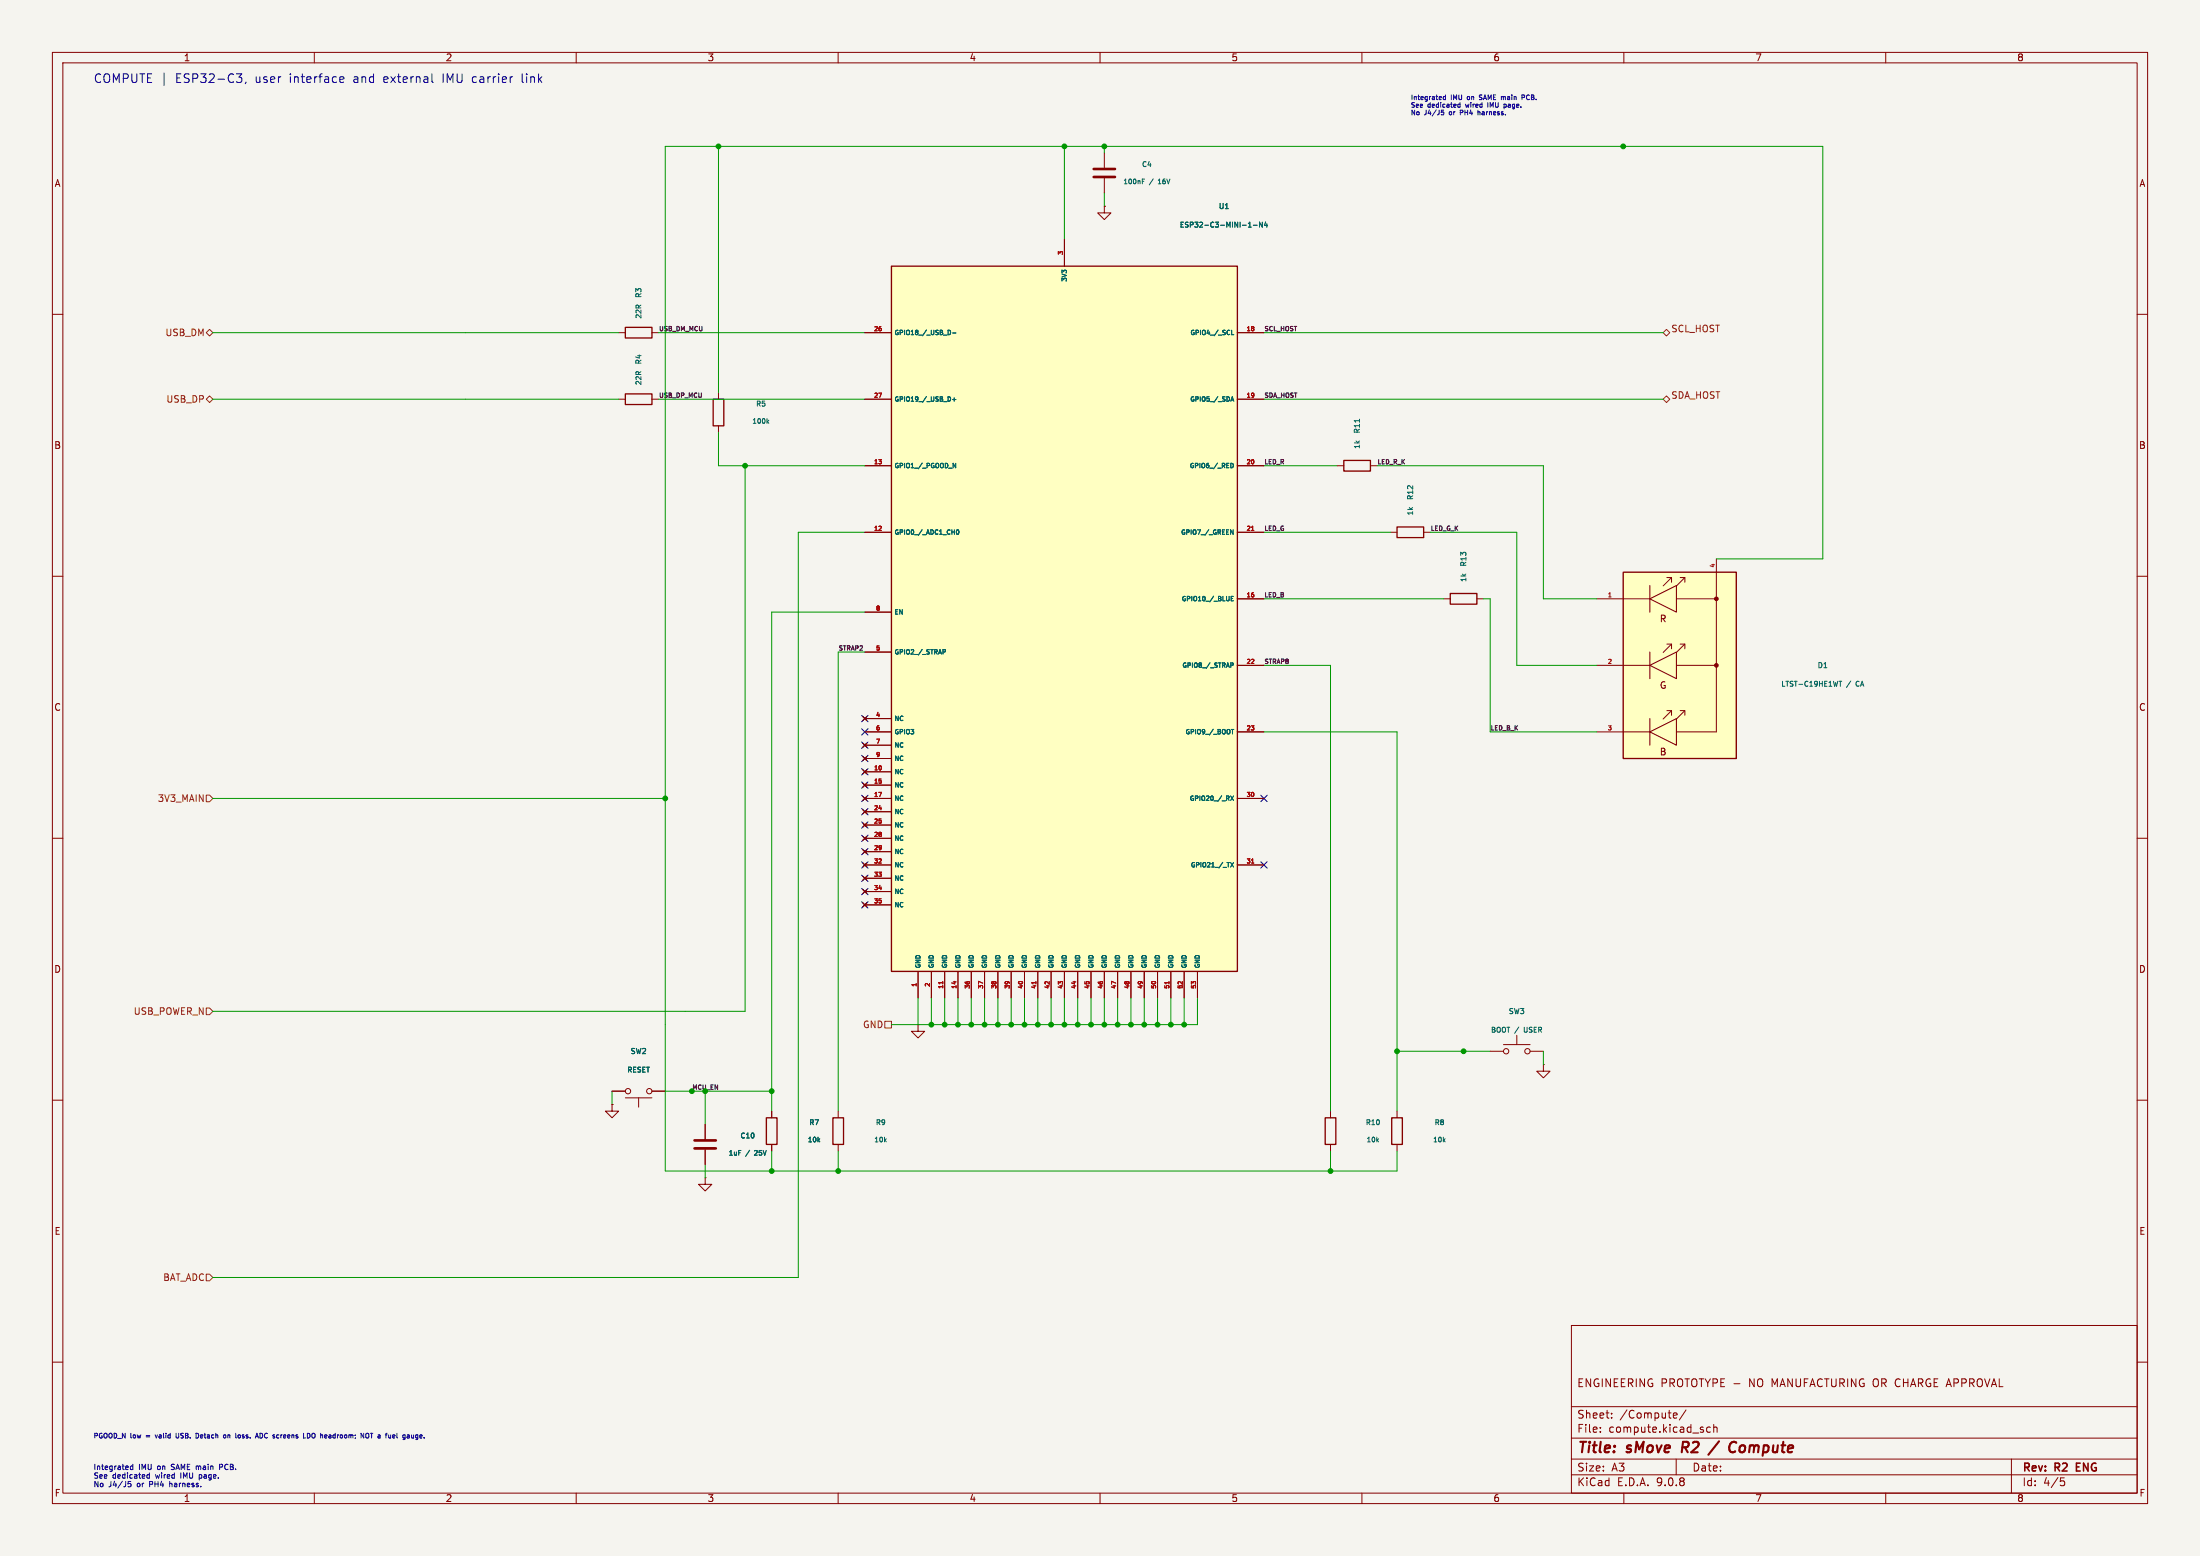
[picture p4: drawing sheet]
(kicad_sch
 (version 20250114)
 (generator "eeschema")
 (paper "A3")
 (title_block
  (title "sMove R2 / Compute")
  (rev "R2 ENG")
  (comment 1 "ENGINEERING PROTOTYPE - NO MANUFACTURING OR CHARGE APPROVAL"))
 (lib_symbols
  (symbol "smove-r2-main:U1"
   (pin_names
    (offset .508)) (in_bom yes) (on_board yes)
   (property "Reference" "U1" (at 0.0 0.0 0) (effects (font (size 1 1))))
   (property "Value" "U1" (at 0.0 0.0 0) (effects (font (size 1 1))))
   (symbol "U1_0_1"
    (rectangle (start -33.02 67.31) (end 33.02 -67.31) (stroke (width .254) (type default)) (fill (type background))))
   (symbol "U1_1_1"
    (pin power_in line (at 0.0 72.39 270) (length 5.08) (name "3V3" (effects (font (size 0.85 0.85)))) (number "3" (effects (font (size 0.8 0.8)))))
    (pin bidirectional line (at -38.1 54.61 0) (length 5.08) (name "GPIO18 / USB D-" (effects (font (size 0.85 0.85)))) (number "26" (effects (font (size 0.8 0.8)))))
    (pin bidirectional line (at -38.1 41.91 0) (length 5.08) (name "GPIO19 / USB D+" (effects (font (size 0.85 0.85)))) (number "27" (effects (font (size 0.8 0.8)))))
    (pin input line (at -38.1 29.21 0) (length 5.08) (name "GPIO1 / PGOOD_N" (effects (font (size 0.85 0.85)))) (number "13" (effects (font (size 0.8 0.8)))))
    (pin input line (at -38.1 16.51 0) (length 5.08) (name "GPIO0 / ADC1_CH0" (effects (font (size 0.85 0.85)))) (number "12" (effects (font (size 0.8 0.8)))))
    (pin input line (at -38.1 1.27 0) (length 5.08) (name "EN" (effects (font (size 0.85 0.85)))) (number "8" (effects (font (size 0.8 0.8)))))
    (pin bidirectional line (at -38.1 -6.35 0) (length 5.08) (name "GPIO2 / STRAP" (effects (font (size 0.85 0.85)))) (number "5" (effects (font (size 0.8 0.8)))))
    (pin bidirectional line (at 38.1 54.61 180) (length 5.08) (name "GPIO4 / SCL" (effects (font (size 0.85 0.85)))) (number "18" (effects (font (size 0.8 0.8)))))
    (pin bidirectional line (at 38.1 41.91 180) (length 5.08) (name "GPIO5 / SDA" (effects (font (size 0.85 0.85)))) (number "19" (effects (font (size 0.8 0.8)))))
    (pin output line (at 38.1 29.21 180) (length 5.08) (name "GPIO6 / RED" (effects (font (size 0.85 0.85)))) (number "20" (effects (font (size 0.8 0.8)))))
    (pin output line (at 38.1 16.51 180) (length 5.08) (name "GPIO7 / GREEN" (effects (font (size 0.85 0.85)))) (number "21" (effects (font (size 0.8 0.8)))))
    (pin output line (at 38.1 3.81 180) (length 5.08) (name "GPIO10 / BLUE" (effects (font (size 0.85 0.85)))) (number "16" (effects (font (size 0.8 0.8)))))
    (pin bidirectional line (at 38.1 -8.89 180) (length 5.08) (name "GPIO8 / STRAP" (effects (font (size 0.85 0.85)))) (number "22" (effects (font (size 0.8 0.8)))))
    (pin bidirectional line (at 38.1 -21.59 180) (length 5.08) (name "GPIO9 / BOOT" (effects (font (size 0.85 0.85)))) (number "23" (effects (font (size 0.8 0.8)))))
    (pin input line (at 38.1 -34.29 180) (length 5.08) (name "GPIO20 / RX" (effects (font (size 0.85 0.85)))) (number "30" (effects (font (size 0.8 0.8)))))
    (pin output line (at 38.1 -46.99 180) (length 5.08) (name "GPIO21 / TX" (effects (font (size 0.85 0.85)))) (number "31" (effects (font (size 0.8 0.8)))))
    (pin no_connect line (at -38.1 -19.05 0) (length 5.08) (name "NC" (effects (font (size 0.85 0.85)))) (number "4" (effects (font (size 0.8 0.8)))))
    (pin bidirectional line (at -38.1 -21.59 0) (length 5.08) (name "GPIO3" (effects (font (size 0.85 0.85)))) (number "6" (effects (font (size 0.8 0.8)))))
    (pin no_connect line (at -38.1 -24.13 0) (length 5.08) (name "NC" (effects (font (size 0.85 0.85)))) (number "7" (effects (font (size 0.8 0.8)))))
    (pin no_connect line (at -38.1 -26.67 0) (length 5.08) (name "NC" (effects (font (size 0.85 0.85)))) (number "9" (effects (font (size 0.8 0.8)))))
    (pin no_connect line (at -38.1 -29.21 0) (length 5.08) (name "NC" (effects (font (size 0.85 0.85)))) (number "10" (effects (font (size 0.8 0.8)))))
    (pin no_connect line (at -38.1 -31.75 0) (length 5.08) (name "NC" (effects (font (size 0.85 0.85)))) (number "15" (effects (font (size 0.8 0.8)))))
    (pin no_connect line (at -38.1 -34.29 0) (length 5.08) (name "NC" (effects (font (size 0.85 0.85)))) (number "17" (effects (font (size 0.8 0.8)))))
    (pin no_connect line (at -38.1 -36.83 0) (length 5.08) (name "NC" (effects (font (size 0.85 0.85)))) (number "24" (effects (font (size 0.8 0.8)))))
    (pin no_connect line (at -38.1 -39.37 0) (length 5.08) (name "NC" (effects (font (size 0.85 0.85)))) (number "25" (effects (font (size 0.8 0.8)))))
    (pin no_connect line (at -38.1 -41.91 0) (length 5.08) (name "NC" (effects (font (size 0.85 0.85)))) (number "28" (effects (font (size 0.8 0.8)))))
    (pin no_connect line (at -38.1 -44.45 0) (length 5.08) (name "NC" (effects (font (size 0.85 0.85)))) (number "29" (effects (font (size 0.8 0.8)))))
    (pin no_connect line (at -38.1 -46.99 0) (length 5.08) (name "NC" (effects (font (size 0.85 0.85)))) (number "32" (effects (font (size 0.8 0.8)))))
    (pin no_connect line (at -38.1 -49.53 0) (length 5.08) (name "NC" (effects (font (size 0.85 0.85)))) (number "33" (effects (font (size 0.8 0.8)))))
    (pin no_connect line (at -38.1 -52.07 0) (length 5.08) (name "NC" (effects (font (size 0.85 0.85)))) (number "34" (effects (font (size 0.8 0.8)))))
    (pin no_connect line (at -38.1 -54.61 0) (length 5.08) (name "NC" (effects (font (size 0.85 0.85)))) (number "35" (effects (font (size 0.8 0.8)))))
    (pin power_in line (at -27.94 -72.39 90) (length 5.08) (name "GND" (effects (font (size 0.85 0.85)))) (number "1" (effects (font (size 0.8 0.8)))))
    (pin power_in line (at -25.4 -72.39 90) (length 5.08) (name "GND" (effects (font (size 0.85 0.85)))) (number "2" (effects (font (size 0.8 0.8)))))
    (pin power_in line (at -22.86 -72.39 90) (length 5.08) (name "GND" (effects (font (size 0.85 0.85)))) (number "11" (effects (font (size 0.8 0.8)))))
    (pin power_in line (at -20.32 -72.39 90) (length 5.08) (name "GND" (effects (font (size 0.85 0.85)))) (number "14" (effects (font (size 0.8 0.8)))))
    (pin power_in line (at -17.78 -72.39 90) (length 5.08) (name "GND" (effects (font (size 0.85 0.85)))) (number "36" (effects (font (size 0.8 0.8)))))
    (pin power_in line (at -15.24 -72.39 90) (length 5.08) (name "GND" (effects (font (size 0.85 0.85)))) (number "37" (effects (font (size 0.8 0.8)))))
    (pin power_in line (at -12.7 -72.39 90) (length 5.08) (name "GND" (effects (font (size 0.85 0.85)))) (number "38" (effects (font (size 0.8 0.8)))))
    (pin power_in line (at -10.16 -72.39 90) (length 5.08) (name "GND" (effects (font (size 0.85 0.85)))) (number "39" (effects (font (size 0.8 0.8)))))
    (pin power_in line (at -7.62 -72.39 90) (length 5.08) (name "GND" (effects (font (size 0.85 0.85)))) (number "40" (effects (font (size 0.8 0.8)))))
    (pin power_in line (at -5.08 -72.39 90) (length 5.08) (name "GND" (effects (font (size 0.85 0.85)))) (number "41" (effects (font (size 0.8 0.8)))))
    (pin power_in line (at -2.54 -72.39 90) (length 5.08) (name "GND" (effects (font (size 0.85 0.85)))) (number "42" (effects (font (size 0.8 0.8)))))
    (pin power_in line (at 0.0 -72.39 90) (length 5.08) (name "GND" (effects (font (size 0.85 0.85)))) (number "43" (effects (font (size 0.8 0.8)))))
    (pin power_in line (at 2.54 -72.39 90) (length 5.08) (name "GND" (effects (font (size 0.85 0.85)))) (number "44" (effects (font (size 0.8 0.8)))))
    (pin power_in line (at 5.08 -72.39 90) (length 5.08) (name "GND" (effects (font (size 0.85 0.85)))) (number "45" (effects (font (size 0.8 0.8)))))
    (pin power_in line (at 7.62 -72.39 90) (length 5.08) (name "GND" (effects (font (size 0.85 0.85)))) (number "46" (effects (font (size 0.8 0.8)))))
    (pin power_in line (at 10.16 -72.39 90) (length 5.08) (name "GND" (effects (font (size 0.85 0.85)))) (number "47" (effects (font (size 0.8 0.8)))))
    (pin power_in line (at 12.7 -72.39 90) (length 5.08) (name "GND" (effects (font (size 0.85 0.85)))) (number "48" (effects (font (size 0.8 0.8)))))
    (pin power_in line (at 15.24 -72.39 90) (length 5.08) (name "GND" (effects (font (size 0.85 0.85)))) (number "49" (effects (font (size 0.8 0.8)))))
    (pin power_in line (at 17.78 -72.39 90) (length 5.08) (name "GND" (effects (font (size 0.85 0.85)))) (number "50" (effects (font (size 0.8 0.8)))))
    (pin power_in line (at 20.32 -72.39 90) (length 5.08) (name "GND" (effects (font (size 0.85 0.85)))) (number "51" (effects (font (size 0.8 0.8)))))
    (pin power_in line (at 22.86 -72.39 90) (length 5.08) (name "GND" (effects (font (size 0.85 0.85)))) (number "52" (effects (font (size 0.8 0.8)))))
    (pin power_in line (at 25.4 -72.39 90) (length 5.08) (name "GND" (effects (font (size 0.85 0.85)))) (number "53" (effects (font (size 0.8 0.8)))))))
  (symbol "smove-r2-main:J4"
   (pin_names
    (offset .508)) (in_bom yes) (on_board yes)
   (property "Reference" "J4" (at 0.0 0.0 0) (effects (font (size 1 1))))
   (property "Value" "J4" (at 0.0 0.0 0) (effects (font (size 1 1))))
   (symbol "J4_0_1"
    (rectangle (start -7.62 25.4) (end 7.62 -25.4) (stroke (width .254) (type default)) (fill (type background))))
   (symbol "J4_1_1"
    (pin passive line (at -12.7 17.78 0) (length 5.08) (name "3V3" (effects (font (size 0.85 0.85)))) (number "1" (effects (font (size 0.8 0.8)))))
    (pin passive line (at -12.7 5.08 0) (length 5.08) (name "SCL" (effects (font (size 0.85 0.85)))) (number "4" (effects (font (size 0.8 0.8)))))
    (pin passive line (at -12.7 -7.62 0) (length 5.08) (name "SDA" (effects (font (size 0.85 0.85)))) (number "3" (effects (font (size 0.8 0.8)))))
    (pin passive line (at -12.7 -20.32 0) (length 5.08) (name "GND" (effects (font (size 0.85 0.85)))) (number "2" (effects (font (size 0.8 0.8)))))
    (pin passive line (at 0.0 -30.48 90) (length 5.08) (name "HOLD" (effects (font (size 0.85 0.85)))) (number "MP" (effects (font (size 0.8 0.8)))))))
  (symbol "Switch:SW_Push"
   (pin_numbers (hide yes))
   (pin_names
    (offset 1.016) (hide yes)) (exclude_from_sim no) (in_bom yes) (on_board yes)
   (property "Reference" "SW" (at 1.27 2.54 0) (effects (font (size 1.27 1.27)) (justify left)))
   (property "Value" "SW_Push" (at 0 -1.524 0) (effects (font (size 1.27 1.27))))
   (property "Footprint" "" (at 0 5.08 0) (effects (font (size 1.27 1.27)) (hide yes)))
   (property "Datasheet" "~" (at 0 5.08 0) (effects (font (size 1.27 1.27)) (hide yes)))
   (property "Description" "Push button switch, generic, two pins" (at 0 0 0) (effects (font (size 1.27 1.27)) (hide yes)))
   (symbol "SW_Push_0_1"
    (circle (center -2.032 0) (radius 0.508) (stroke (width 0) (type default)) (fill (type none)))
    (polyline (pts (xy 0 1.27) (xy 0 3.048)) (stroke (width 0) (type default)) (fill (type none)))
    (circle (center 2.032 0) (radius 0.508) (stroke (width 0) (type default)) (fill (type none)))
    (polyline (pts (xy 2.54 1.27) (xy -2.54 1.27)) (stroke (width 0) (type default)) (fill (type none)))
    (pin passive line (at -5.08 0 0) (length 2.54) (name "1" (effects (font (size 1.27 1.27)))) (number "1" (effects (font (size 1.27 1.27)))))
    (pin passive line (at 5.08 0 180) (length 2.54) (name "2" (effects (font (size 1.27 1.27)))) (number "2" (effects (font (size 1.27 1.27))))))
   (embedded_fonts no))
  (symbol "smove-r2-main:D1"
   (pin_names
    (offset .508) (hide yes)) (in_bom yes) (on_board yes)
   (property "Reference" "D1" (at 0.0 0.0 0) (effects (font (size 1 1))))
   (property "Value" "D1" (at 0.0 0.0 0) (effects (font (size 1 1))))
   (symbol "D1_0_1"
    (rectangle (start -12.7 17.78) (end 8.89 -17.78) (stroke (width 0.254) (type default)) (fill (type background)))
    (polyline (pts (xy 5.08 17.78) (xy 5.08 -12.7)) (stroke (width 0.15) (type default)) (fill (type none)))
    (polyline (pts (xy -7.62 12.7) (xy -2.54 15.24) (xy -2.54 10.16) (xy -7.62 12.7)) (stroke (width 0.2) (type default)) (fill (type none)))
    (polyline (pts (xy -7.62 10.16) (xy -7.62 15.24)) (stroke (width 0.2) (type default)) (fill (type none)))
    (polyline (pts (xy -12.7 12.7) (xy -7.62 12.7)) (stroke (width 0.15) (type default)) (fill (type none)))
    (polyline (pts (xy -2.54 12.7) (xy 5.08 12.7)) (stroke (width 0.15) (type default)) (fill (type none)))
    (text "R" (at -5.08 8.89 0) (effects (font (size 1.27 1.27))))
    (polyline (pts (xy -5.08 15.16) (xy -3.48 16.76)) (stroke (width 0.12) (type default)) (fill (type none)))
    (polyline (pts (xy -4.38 16.76) (xy -3.48 16.76) (xy -3.48 15.86)) (stroke (width 0.12) (type default)) (fill (type none)))
    (polyline (pts (xy -2.54 15.16) (xy -0.94 16.76)) (stroke (width 0.12) (type default)) (fill (type none)))
    (polyline (pts (xy -1.84 16.76) (xy -0.94 16.76) (xy -0.94 15.86)) (stroke (width 0.12) (type default)) (fill (type none)))
    (circle (center 5.08 12.7) (radius 0.35) (stroke (width 0) (type default)) (fill (type outline)))
    (polyline (pts (xy -7.62 0) (xy -2.54 2.54) (xy -2.54 -2.54) (xy -7.62 0)) (stroke (width 0.2) (type default)) (fill (type none)))
    (polyline (pts (xy -7.62 -2.54) (xy -7.62 2.54)) (stroke (width 0.2) (type default)) (fill (type none)))
    (polyline (pts (xy -12.7 0) (xy -7.62 0)) (stroke (width 0.15) (type default)) (fill (type none)))
    (polyline (pts (xy -2.54 0) (xy 5.08 0)) (stroke (width 0.15) (type default)) (fill (type none)))
    (text "G" (at -5.08 -3.81 0) (effects (font (size 1.27 1.27))))
    (polyline (pts (xy -5.08 2.46) (xy -3.48 4.06)) (stroke (width 0.12) (type default)) (fill (type none)))
    (polyline (pts (xy -4.38 4.06) (xy -3.48 4.06) (xy -3.48 3.16)) (stroke (width 0.12) (type default)) (fill (type none)))
    (polyline (pts (xy -2.54 2.46) (xy -0.94 4.06)) (stroke (width 0.12) (type default)) (fill (type none)))
    (polyline (pts (xy -1.84 4.06) (xy -0.94 4.06) (xy -0.94 3.16)) (stroke (width 0.12) (type default)) (fill (type none)))
    (circle (center 5.08 0) (radius 0.35) (stroke (width 0) (type default)) (fill (type outline)))
    (polyline (pts (xy -7.62 -12.7) (xy -2.54 -10.16) (xy -2.54 -15.24) (xy -7.62 -12.7)) (stroke (width 0.2) (type default)) (fill (type none)))
    (polyline (pts (xy -7.62 -15.24) (xy -7.62 -10.16)) (stroke (width 0.2) (type default)) (fill (type none)))
    (polyline (pts (xy -12.7 -12.7) (xy -7.62 -12.7)) (stroke (width 0.15) (type default)) (fill (type none)))
    (polyline (pts (xy -2.54 -12.7) (xy 5.08 -12.7)) (stroke (width 0.15) (type default)) (fill (type none)))
    (text "B" (at -5.08 -16.51 0) (effects (font (size 1.27 1.27))))
    (polyline (pts (xy -5.08 -10.24) (xy -3.48 -8.64)) (stroke (width 0.12) (type default)) (fill (type none)))
    (polyline (pts (xy -4.38 -8.64) (xy -3.48 -8.64) (xy -3.48 -9.54)) (stroke (width 0.12) (type default)) (fill (type none)))
    (polyline (pts (xy -2.54 -10.24) (xy -0.94 -8.64)) (stroke (width 0.12) (type default)) (fill (type none)))
    (polyline (pts (xy -1.84 -8.64) (xy -0.94 -8.64) (xy -0.94 -9.54)) (stroke (width 0.12) (type default)) (fill (type none))))
   (symbol "D1_1_1"
    (pin passive line (at -17.78 12.7 0) (length 5.08) (name "R_K" (effects (font (size 0.85 0.85)))) (number "1" (effects (font (size 0.8 0.8)))))
    (pin passive line (at -17.78 0.0 0) (length 5.08) (name "G_K" (effects (font (size 0.85 0.85)))) (number "2" (effects (font (size 0.8 0.8)))))
    (pin passive line (at -17.78 -12.7 0) (length 5.08) (name "B_K" (effects (font (size 0.85 0.85)))) (number "3" (effects (font (size 0.8 0.8)))))
    (pin passive line (at 5.08 20.32 270) (length 2.54) (name "A" (effects (font (size 0.85 0.85)))) (number "4" (effects (font (size 0.8 0.8)))))))
  (symbol "Device:R"
   (pin_numbers (hide yes))
   (pin_names
    (offset 0)) (exclude_from_sim no) (in_bom yes) (on_board yes)
   (property "Reference" "R" (at 2.032 0 90) (effects (font (size 1.27 1.27))))
   (property "Value" "R" (at 0 0 90) (effects (font (size 1.27 1.27))))
   (property "Footprint" "" (at -1.778 0 90) (effects (font (size 1.27 1.27)) (hide yes)))
   (property "Datasheet" "~" (at 0 0 0) (effects (font (size 1.27 1.27)) (hide yes)))
   (property "Description" "Resistor" (at 0 0 0) (effects (font (size 1.27 1.27)) (hide yes)))
   (symbol "R_0_1"
    (rectangle (start -1.016 -2.54) (end 1.016 2.54) (stroke (width 0.254) (type default)) (fill (type none))))
   (symbol "R_1_1"
    (pin passive line (at 0 3.81 270) (length 1.27) (name "~" (effects (font (size 1.27 1.27)))) (number "1" (effects (font (size 1.27 1.27)))))
    (pin passive line (at 0 -3.81 90) (length 1.27) (name "~" (effects (font (size 1.27 1.27)))) (number "2" (effects (font (size 1.27 1.27))))))
   (embedded_fonts no))
  (symbol "Device:C"
   (pin_numbers (hide yes))
   (pin_names
    (offset 0.254)) (exclude_from_sim no) (in_bom yes) (on_board yes)
   (property "Reference" "C" (at 0.635 2.54 0) (effects (font (size 1.27 1.27)) (justify left)))
   (property "Value" "C" (at 0.635 -2.54 0) (effects (font (size 1.27 1.27)) (justify left)))
   (property "Footprint" "" (at 0.9652 -3.81 0) (effects (font (size 1.27 1.27)) (hide yes)))
   (property "Datasheet" "~" (at 0 0 0) (effects (font (size 1.27 1.27)) (hide yes)))
   (property "Description" "Unpolarized capacitor" (at 0 0 0) (effects (font (size 1.27 1.27)) (hide yes)))
   (symbol "C_0_1"
    (polyline (pts (xy -2.032 0.762) (xy 2.032 0.762)) (stroke (width 0.508) (type default)) (fill (type none)))
    (polyline (pts (xy -2.032 -0.762) (xy 2.032 -0.762)) (stroke (width 0.508) (type default)) (fill (type none))))
   (symbol "C_1_1"
    (pin passive line (at 0 3.81 270) (length 2.794) (name "~" (effects (font (size 1.27 1.27)))) (number "1" (effects (font (size 1.27 1.27)))))
    (pin passive line (at 0 -3.81 90) (length 2.794) (name "~" (effects (font (size 1.27 1.27)))) (number "2" (effects (font (size 1.27 1.27))))))
   (embedded_fonts no))
  (symbol "power:GND"
   (power)
   (pin_numbers (hide yes))
   (pin_names
    (offset 0) (hide yes)) (exclude_from_sim no) (in_bom yes) (on_board yes)
   (property "Reference" "#PWR" (at 0 -6.35 0) (effects (font (size 1.27 1.27)) (hide yes)))
   (property "Value" "GND" (at 0 -3.81 0) (effects (font (size 1.27 1.27))))
   (property "Footprint" "" (at 0 0 0) (effects (font (size 1.27 1.27)) (hide yes)))
   (property "Datasheet" "" (at 0 0 0) (effects (font (size 1.27 1.27)) (hide yes)))
   (property "Description" "Power symbol creates a global label with name \"GND\" , ground" (at 0 0 0) (effects (font (size 1.27 1.27)) (hide yes)))
   (symbol "GND_0_1"
    (polyline (pts (xy 0 0) (xy 0 -1.27) (xy 1.27 -1.27) (xy 0 -2.54) (xy -1.27 -1.27) (xy 0 -1.27)) (stroke (width 0) (type default)) (fill (type none))))
   (symbol "GND_1_1"
    (pin power_in line (at 0 0 270) (length 0) (name "~" (effects (font (size 1.27 1.27)))) (number "1" (effects (font (size 1.27 1.27))))))
   (embedded_fonts no)))
 (symbol
  (lib_id "smove-r2-main:U1") (at 203.2 118.11 0) (unit 1) (in_bom yes) (on_board yes) (dnp no)
  (property "Reference" "U1" (at 233.68 39.37 0) (effects (font (size 1 1))))
  (property "Value" "ESP32-C3-MINI-1-N4" (at 233.68 42.926 0) (effects (font (size 0.95 0.95))))
  (property "Footprint" "smove-r2-main:ESP32-C3-MINI-1" (at 203.2 118.11 0) (effects (font (size 1 1)) (hide yes)))
  (property "MPN" "ESP32-C3-MINI-1-N4" (at 203.2 118.11 0) (effects (font (size 1 1)) (hide yes)))
  (property "LCSC" "C2838502" (at 203.2 118.11 0) (effects (font (size 1 1)) (hide yes))) (pin "3") (pin "26") (pin "27") (pin "13") (pin "12") (pin "8") (pin "5") (pin "18") (pin "19") (pin "20") (pin "21") (pin "16") (pin "22") (pin "23") (pin "30") (pin "31") (pin "4") (pin "6") (pin "7") (pin "9") (pin "10") (pin "15") (pin "17") (pin "24") (pin "25") (pin "28") (pin "29") (pin "32") (pin "33") (pin "34") (pin "35") (pin "1") (pin "2") (pin "11") (pin "14") (pin "36") (pin "37") (pin "38") (pin "39") (pin "40") (pin "41") (pin "42") (pin "43") (pin "44") (pin "45") (pin "46") (pin "47") (pin "48") (pin "49") (pin "50") (pin "51") (pin "52") (pin "53"))
 (symbol
  (lib_id "Switch:SW_Push") (at 121.92 208.28 180) (unit 1) (in_bom yes) (on_board yes) (dnp no)
  (property "Reference" "SW2" (at 121.92 200.66 0) (effects (font (size 1 1))))
  (property "Value" "RESET" (at 121.92 204.216 0) (effects (font (size 0.95 0.95))))
  (property "Footprint" "smove-r2-main:TS1088" (at 121.92 208.28 0) (effects (font (size 1 1)) (hide yes)))
  (property "MPN" "TS-1088-AR02016" (at 121.92 208.28 0) (effects (font (size 1 1)) (hide yes)))
  (property "LCSC" "C720477" (at 121.92 208.28 0) (effects (font (size 1 1)) (hide yes))) (pin "1") (pin "2"))
 (symbol
  (lib_id "Switch:SW_Push") (at 289.56 200.66 0) (unit 1) (in_bom yes) (on_board yes) (dnp no)
  (property "Reference" "SW3" (at 289.56 193.04 0) (effects (font (size 1 1))))
  (property "Value" "BOOT / USER" (at 289.56 196.596 0) (effects (font (size 0.95 0.95))))
  (property "Footprint" "smove-r2-main:TS1088" (at 289.56 200.66 0) (effects (font (size 1 1)) (hide yes)))
  (property "MPN" "TS-1088-AR02016" (at 289.56 200.66 0) (effects (font (size 1 1)) (hide yes)))
  (property "LCSC" "C720477" (at 289.56 200.66 0) (effects (font (size 1 1)) (hide yes))) (pin "1") (pin "2"))
 (symbol
  (lib_id "smove-r2-main:D1") (at 322.58 127 0) (unit 1) (in_bom yes) (on_board yes) (dnp no)
  (property "Reference" "D1" (at 347.98 127 0) (effects (font (size 1 1))))
  (property "Value" "LTST-C19HE1WT / CA" (at 347.98 130.556 0) (effects (font (size 0.95 0.95))))
  (property "Footprint" "smove-r2-main:LED_LiteOn_LTST-C19HE1WT" (at 322.58 127 0) (effects (font (size 1 1)) (hide yes)))
  (property "MPN" "LTST-C19HE1WT" (at 322.58 127 0) (effects (font (size 1 1)) (hide yes)))
  (property "LCSC" "C458749" (at 322.58 127 0) (effects (font (size 1 1)) (hide yes))) (pin "1") (pin "2") (pin "3") (pin "4"))
 (symbol
  (lib_id "Device:R") (at 121.92 63.5 90) (unit 1) (in_bom yes) (on_board yes) (dnp no)
  (property "Reference" "R3" (at 121.92 55.88 0) (effects (font (size 1 1))))
  (property "Value" "22R" (at 121.92 59.436 0) (effects (font (size 0.95 0.95))))
  (property "Footprint" "smove-r2-main:R_0402_1005Metric" (at 121.92 63.5 0) (effects (font (size 1 1)) (hide yes)))
  (property "MPN" "0402WGF220JTCE" (at 121.92 63.5 0) (effects (font (size 1 1)) (hide yes)))
  (property "LCSC" "C25092" (at 121.92 63.5 0) (effects (font (size 1 1)) (hide yes))) (pin "1") (pin "2"))
 (symbol
  (lib_id "Device:R") (at 121.92 76.2 90) (unit 1) (in_bom yes) (on_board yes) (dnp no)
  (property "Reference" "R4" (at 121.92 68.58 0) (effects (font (size 1 1))))
  (property "Value" "22R" (at 121.92 72.136 0) (effects (font (size 0.95 0.95))))
  (property "Footprint" "smove-r2-main:R_0402_1005Metric" (at 121.92 76.2 0) (effects (font (size 1 1)) (hide yes)))
  (property "MPN" "0402WGF220JTCE" (at 121.92 76.2 0) (effects (font (size 1 1)) (hide yes)))
  (property "LCSC" "C25092" (at 121.92 76.2 0) (effects (font (size 1 1)) (hide yes))) (pin "1") (pin "2"))
 (symbol
  (lib_id "Device:R") (at 137.16 78.74 0) (unit 1) (in_bom yes) (on_board yes) (dnp no)
  (property "Reference" "R5" (at 145.288 77.089 0) (effects (font (size 0.95 0.95))))
  (property "Value" "100k" (at 145.288 80.391 0) (effects (font (size 0.9 0.9))))
  (property "Footprint" "smove-r2-main:R_0402_1005Metric" (at 137.16 78.74 0) (effects (font (size 1 1)) (hide yes)))
  (property "MPN" "0402WGF1003TCE" (at 137.16 78.74 0) (effects (font (size 1 1)) (hide yes)))
  (property "LCSC" "C25741" (at 137.16 78.74 0) (effects (font (size 1 1)) (hide yes))) (pin "1") (pin "2"))
 (symbol
  (lib_id "Device:R") (at 147.32 215.9 180) (unit 1) (in_bom yes) (on_board yes) (dnp no)
  (property "Reference" "R7" (at 155.448 214.249 0) (effects (font (size 0.95 0.95))))
  (property "Value" "10k" (at 155.448 217.551 0) (effects (font (size 0.9 0.9))))
  (property "Footprint" "smove-r2-main:R_0402_1005Metric" (at 147.32 215.9 0) (effects (font (size 1 1)) (hide yes)))
  (property "MPN" "0402WGF1002TCE" (at 147.32 215.9 0) (effects (font (size 1 1)) (hide yes)))
  (property "LCSC" "C25744" (at 147.32 215.9 0) (effects (font (size 1 1)) (hide yes))) (pin "1") (pin "2"))
 (symbol
  (lib_id "Device:R") (at 266.7 215.9 180) (unit 1) (in_bom yes) (on_board yes) (dnp no)
  (property "Reference" "R8" (at 274.828 214.249 0) (effects (font (size 0.95 0.95))))
  (property "Value" "10k" (at 274.828 217.551 0) (effects (font (size 0.9 0.9))))
  (property "Footprint" "smove-r2-main:R_0402_1005Metric" (at 266.7 215.9 0) (effects (font (size 1 1)) (hide yes)))
  (property "MPN" "0402WGF1002TCE" (at 266.7 215.9 0) (effects (font (size 1 1)) (hide yes)))
  (property "LCSC" "C25744" (at 266.7 215.9 0) (effects (font (size 1 1)) (hide yes))) (pin "1") (pin "2"))
 (symbol
  (lib_id "Device:R") (at 160.02 215.9 180) (unit 1) (in_bom yes) (on_board yes) (dnp no)
  (property "Reference" "R9" (at 168.148 214.249 0) (effects (font (size 0.95 0.95))))
  (property "Value" "10k" (at 168.148 217.551 0) (effects (font (size 0.9 0.9))))
  (property "Footprint" "smove-r2-main:R_0402_1005Metric" (at 160.02 215.9 0) (effects (font (size 1 1)) (hide yes)))
  (property "MPN" "0402WGF1002TCE" (at 160.02 215.9 0) (effects (font (size 1 1)) (hide yes)))
  (property "LCSC" "C25744" (at 160.02 215.9 0) (effects (font (size 1 1)) (hide yes))) (pin "1") (pin "2"))
 (symbol
  (lib_id "Device:R") (at 254 215.9 180) (unit 1) (in_bom yes) (on_board yes) (dnp no)
  (property "Reference" "R10" (at 262.128 214.249 0) (effects (font (size 0.95 0.95))))
  (property "Value" "10k" (at 262.128 217.551 0) (effects (font (size 0.9 0.9))))
  (property "Footprint" "smove-r2-main:R_0402_1005Metric" (at 254 215.9 0) (effects (font (size 1 1)) (hide yes)))
  (property "MPN" "0402WGF1002TCE" (at 254 215.9 0) (effects (font (size 1 1)) (hide yes)))
  (property "LCSC" "C25744" (at 254 215.9 0) (effects (font (size 1 1)) (hide yes))) (pin "1") (pin "2"))
 (symbol
  (lib_id "Device:R") (at 259.08 88.9 90) (unit 1) (in_bom yes) (on_board yes) (dnp no)
  (property "Reference" "R11" (at 259.08 81.28 0) (effects (font (size 1 1))))
  (property "Value" "1k" (at 259.08 84.836 0) (effects (font (size 0.95 0.95))))
  (property "Footprint" "smove-r2-main:R_0402_1005Metric" (at 259.08 88.9 0) (effects (font (size 1 1)) (hide yes)))
  (property "MPN" "0402WGF1001TCE" (at 259.08 88.9 0) (effects (font (size 1 1)) (hide yes)))
  (property "LCSC" "C11702" (at 259.08 88.9 0) (effects (font (size 1 1)) (hide yes))) (pin "1") (pin "2"))
 (symbol
  (lib_id "Device:R") (at 269.24 101.6 90) (unit 1) (in_bom yes) (on_board yes) (dnp no)
  (property "Reference" "R12" (at 269.24 93.98 0) (effects (font (size 1 1))))
  (property "Value" "1k" (at 269.24 97.536 0) (effects (font (size 0.95 0.95))))
  (property "Footprint" "smove-r2-main:R_0402_1005Metric" (at 269.24 101.6 0) (effects (font (size 1 1)) (hide yes)))
  (property "MPN" "0402WGF1001TCE" (at 269.24 101.6 0) (effects (font (size 1 1)) (hide yes)))
  (property "LCSC" "C11702" (at 269.24 101.6 0) (effects (font (size 1 1)) (hide yes))) (pin "1") (pin "2"))
 (symbol
  (lib_id "Device:R") (at 279.4 114.3 90) (unit 1) (in_bom yes) (on_board yes) (dnp no)
  (property "Reference" "R13" (at 279.4 106.68 0) (effects (font (size 1 1))))
  (property "Value" "1k" (at 279.4 110.236 0) (effects (font (size 0.95 0.95))))
  (property "Footprint" "smove-r2-main:R_0402_1005Metric" (at 279.4 114.3 0) (effects (font (size 1 1)) (hide yes)))
  (property "MPN" "0402WGF1001TCE" (at 279.4 114.3 0) (effects (font (size 1 1)) (hide yes)))
  (property "LCSC" "C11702" (at 279.4 114.3 0) (effects (font (size 1 1)) (hide yes))) (pin "1") (pin "2"))
 (symbol
  (lib_id "Device:C") (at 210.82 33.02 0) (unit 1) (in_bom yes) (on_board yes) (dnp no)
  (property "Reference" "C4" (at 218.948 31.369 0) (effects (font (size 0.95 0.95))))
  (property "Value" "100nF / 16V" (at 218.948 34.671 0) (effects (font (size 0.9 0.9))))
  (property "Footprint" "smove-r2-main:C_0402_1005Metric" (at 210.82 33.02 0) (effects (font (size 1 1)) (hide yes)))
  (property "MPN" "CL05B104KO5NNNC" (at 210.82 33.02 0) (effects (font (size 1 1)) (hide yes)))
  (property "LCSC" "C1525" (at 210.82 33.02 0) (effects (font (size 1 1)) (hide yes))) (pin "1") (pin "2"))
 (symbol
  (lib_id "Device:C") (at 134.62 218.44 0) (unit 1) (in_bom yes) (on_board yes) (dnp no)
  (property "Reference" "C10" (at 142.748 216.789 0) (effects (font (size 0.95 0.95))))
  (property "Value" "1uF / 25V" (at 142.748 220.091 0) (effects (font (size 0.9 0.9))))
  (property "Footprint" "smove-r2-main:C_0402_1005Metric" (at 134.62 218.44 0) (effects (font (size 1 1)) (hide yes)))
  (property "MPN" "CL05A105KA5NQNC" (at 134.62 218.44 0) (effects (font (size 1 1)) (hide yes)))
  (property "LCSC" "C52923" (at 134.62 218.44 0) (effects (font (size 1 1)) (hide yes))) (pin "1") (pin "2"))
 (symbol
  (lib_id "power:GND") (at 175.26 195.58 0) (unit 1) (in_bom no) (on_board no) (dnp no)
  (property "Reference" "#PWR3" (at 175.26 187.96 0) (effects (font (size 1 1)) (hide yes)))
  (property "Value" "GND" (at 175.26 191.516 0) (effects (font (size 0.95 0.95)) (hide yes))) (pin "1"))
 (symbol
  (lib_id "power:GND") (at 116.84 210.82 0) (unit 1) (in_bom no) (on_board no) (dnp no)
  (property "Reference" "#PWR12" (at 116.84 203.2 0) (effects (font (size 1 1)) (hide yes)))
  (property "Value" "GND" (at 116.84 206.756 0) (effects (font (size 0.95 0.95)) (hide yes))) (pin "1"))
 (symbol
  (lib_id "power:GND") (at 294.64 203.2 0) (unit 1) (in_bom no) (on_board no) (dnp no)
  (property "Reference" "#PWR13" (at 294.64 195.58 0) (effects (font (size 1 1)) (hide yes)))
  (property "Value" "GND" (at 294.64 199.136 0) (effects (font (size 0.95 0.95)) (hide yes))) (pin "1"))
 (symbol
  (lib_id "power:GND") (at 210.82 39.37 0) (unit 1) (in_bom no) (on_board no) (dnp no)
  (property "Reference" "#PWR23" (at 210.82 31.75 0) (effects (font (size 1 1)) (hide yes)))
  (property "Value" "GND" (at 210.82 35.306 0) (effects (font (size 0.95 0.95)) (hide yes))) (pin "1"))
 (symbol
  (lib_id "power:GND") (at 134.62 224.79 0) (unit 1) (in_bom no) (on_board no) (dnp no)
  (property "Reference" "#PWR24" (at 134.62 217.17 0) (effects (font (size 1 1)) (hide yes)))
  (property "Value" "GND" (at 134.62 220.726 0) (effects (font (size 0.95 0.95)) (hide yes))) (pin "1"))
 (no_connect (at 165.1 137.16))
 (no_connect (at 165.1 139.7))
 (no_connect (at 165.1 142.24))
 (no_connect (at 165.1 144.78))
 (no_connect (at 165.1 147.32))
 (no_connect (at 165.1 149.86))
 (no_connect (at 165.1 152.4))
 (no_connect (at 165.1 154.94))
 (no_connect (at 165.1 157.48))
 (no_connect (at 165.1 160.02))
 (no_connect (at 165.1 162.56))
 (no_connect (at 165.1 165.1))
 (no_connect (at 165.1 167.64))
 (no_connect (at 165.1 170.18))
 (no_connect (at 165.1 172.72))
 (wire (pts (xy 127 27.94) (xy 127 152.4)) (stroke (width 0) (type default)))
 (wire (pts (xy 127 27.94) (xy 137.16 27.94)) (stroke (width 0) (type default)))
 (wire (pts (xy 137.16 27.94) (xy 203.2 27.94)) (stroke (width 0) (type default)))
 (wire (pts (xy 203.2 27.94) (xy 210.82 27.94)) (stroke (width 0) (type default)))
 (wire (pts (xy 210.82 27.94) (xy 309.88 27.94)) (stroke (width 0) (type default)))
 (wire (pts (xy 309.88 27.94) (xy 347.98 27.94)) (stroke (width 0) (type default)))
 (wire (pts (xy 347.98 27.94) (xy 347.98 106.68)) (stroke (width 0) (type default)))
 (wire (pts (xy 327.66 106.68) (xy 347.98 106.68)) (stroke (width 0) (type default)))
 (wire (pts (xy 203.2 27.94) (xy 203.2 45.72)) (stroke (width 0) (type default)))
 (wire (pts (xy 210.82 27.94) (xy 210.82 29.21)) (stroke (width 0) (type default)))
 (wire (pts (xy 137.16 27.94) (xy 137.16 74.93)) (stroke (width 0) (type default)))
 (wire (pts (xy 127 195.58) (xy 127 223.52)) (stroke (width 0) (type default)))
 (wire (pts (xy 127 223.52) (xy 147.32 223.52)) (stroke (width 0) (type default)))
 (wire (pts (xy 147.32 223.52) (xy 160.02 223.52)) (stroke (width 0) (type default)))
 (wire (pts (xy 160.02 223.52) (xy 254 223.52)) (stroke (width 0) (type default)))
 (wire (pts (xy 254 223.52) (xy 266.7 223.52)) (stroke (width 0) (type default)))
 (wire (pts (xy 147.32 219.71) (xy 147.32 223.52)) (stroke (width 0) (type default)))
 (wire (pts (xy 266.7 219.71) (xy 266.7 223.52)) (stroke (width 0) (type default)))
 (wire (pts (xy 160.02 219.71) (xy 160.02 223.52)) (stroke (width 0) (type default)))
 (wire (pts (xy 254 219.71) (xy 254 223.52)) (stroke (width 0) (type default)))
 (wire (pts (xy 88.9 63.5) (xy 118.11 63.5)) (stroke (width 0) (type default)))
 (wire (pts (xy 125.73 63.5) (xy 165.1 63.5)) (stroke (width 0) (type default)))
 (wire (pts (xy 88.9 76.2) (xy 118.11 76.2)) (stroke (width 0) (type default)))
 (wire (pts (xy 125.73 76.2) (xy 165.1 76.2)) (stroke (width 0) (type default)))
 (wire (pts (xy 130.81 193.04) (xy 142.24 193.04)) (stroke (width 0) (type default)))
 (wire (pts (xy 142.24 88.9) (xy 142.24 193.04)) (stroke (width 0) (type default)))
 (wire (pts (xy 142.24 88.9) (xy 165.1 88.9)) (stroke (width 0) (type default)))
 (wire (pts (xy 137.16 82.55) (xy 137.16 88.9)) (stroke (width 0) (type default)))
 (wire (pts (xy 137.16 88.9) (xy 142.24 88.9)) (stroke (width 0) (type default)))
 (wire (pts (xy 109.22 243.84) (xy 152.4 243.84)) (stroke (width 0) (type default)))
 (wire (pts (xy 152.4 101.6) (xy 152.4 243.84)) (stroke (width 0) (type default)))
 (wire (pts (xy 152.4 101.6) (xy 165.1 101.6)) (stroke (width 0) (type default)))
 (wire (pts (xy 241.3 63.5) (xy 317.5 63.5)) (stroke (width 0) (type default)))
 (wire (pts (xy 241.3 76.2) (xy 317.5 76.2)) (stroke (width 0) (type default)))
 (wire (pts (xy 241.3 88.9) (xy 255.27 88.9)) (stroke (width 0) (type default)))
 (wire (pts (xy 262.89 88.9) (xy 294.64 88.9)) (stroke (width 0) (type default)))
 (wire (pts (xy 294.64 88.9) (xy 294.64 114.3)) (stroke (width 0) (type default)))
 (wire (pts (xy 294.64 114.3) (xy 304.8 114.3)) (stroke (width 0) (type default)))
 (wire (pts (xy 241.3 101.6) (xy 265.43 101.6)) (stroke (width 0) (type default)))
 (wire (pts (xy 273.05 101.6) (xy 289.56 101.6)) (stroke (width 0) (type default)))
 (wire (pts (xy 289.56 101.6) (xy 289.56 127)) (stroke (width 0) (type default)))
 (wire (pts (xy 289.56 127) (xy 304.8 127)) (stroke (width 0) (type default)))
 (wire (pts (xy 241.3 114.3) (xy 275.59 114.3)) (stroke (width 0) (type default)))
 (wire (pts (xy 283.21 114.3) (xy 284.48 114.3)) (stroke (width 0) (type default)))
 (wire (pts (xy 284.48 114.3) (xy 284.48 139.7)) (stroke (width 0) (type default)))
 (wire (pts (xy 284.48 139.7) (xy 304.8 139.7)) (stroke (width 0) (type default)))
 (wire (pts (xy 241.3 127) (xy 254 127)) (stroke (width 0) (type default)))
 (wire (pts (xy 254 127) (xy 254 212.09)) (stroke (width 0) (type default)))
 (wire (pts (xy 160.02 124.46) (xy 165.1 124.46)) (stroke (width 0) (type default)))
 (wire (pts (xy 160.02 124.46) (xy 160.02 212.09)) (stroke (width 0) (type default)))
 (wire (pts (xy 147.32 116.84) (xy 165.1 116.84)) (stroke (width 0) (type default)))
 (wire (pts (xy 147.32 116.84) (xy 147.32 208.28)) (stroke (width 0) (type default)))
 (wire (pts (xy 147.32 208.28) (xy 147.32 212.09)) (stroke (width 0) (type default)))
 (wire (pts (xy 134.62 208.28) (xy 147.32 208.28)) (stroke (width 0) (type default)))
 (wire (pts (xy 134.62 208.28) (xy 134.62 214.63)) (stroke (width 0) (type default)))
 (wire (pts (xy 127 208.28) (xy 132.08 208.28)) (stroke (width 0) (type default)))
 (wire (pts (xy 132.08 208.28) (xy 134.62 208.28)) (stroke (width 0) (type default)))
 (wire (pts (xy 241.3 139.7) (xy 266.7 139.7)) (stroke (width 0) (type default)))
 (wire (pts (xy 266.7 139.7) (xy 266.7 200.66)) (stroke (width 0) (type default)))
 (wire (pts (xy 266.7 200.66) (xy 266.7 212.09)) (stroke (width 0) (type default)))
 (wire (pts (xy 266.7 200.66) (xy 279.4 200.66)) (stroke (width 0) (type default)))
 (wire (pts (xy 279.4 200.66) (xy 284.48 200.66)) (stroke (width 0) (type default)))
 (wire (pts (xy 175.26 190.5) (xy 175.26 195.58)) (stroke (width 0) (type default)))
 (wire (pts (xy 177.8 190.5) (xy 177.8 195.58)) (stroke (width 0) (type default)))
 (wire (pts (xy 180.34 190.5) (xy 180.34 195.58)) (stroke (width 0) (type default)))
 (wire (pts (xy 182.88 190.5) (xy 182.88 195.58)) (stroke (width 0) (type default)))
 (wire (pts (xy 185.42 190.5) (xy 185.42 195.58)) (stroke (width 0) (type default)))
 (wire (pts (xy 187.96 190.5) (xy 187.96 195.58)) (stroke (width 0) (type default)))
 (wire (pts (xy 190.5 190.5) (xy 190.5 195.58)) (stroke (width 0) (type default)))
 (wire (pts (xy 193.04 190.5) (xy 193.04 195.58)) (stroke (width 0) (type default)))
 (wire (pts (xy 195.58 190.5) (xy 195.58 195.58)) (stroke (width 0) (type default)))
 (wire (pts (xy 198.12 190.5) (xy 198.12 195.58)) (stroke (width 0) (type default)))
 (wire (pts (xy 200.66 190.5) (xy 200.66 195.58)) (stroke (width 0) (type default)))
 (wire (pts (xy 203.2 190.5) (xy 203.2 195.58)) (stroke (width 0) (type default)))
 (wire (pts (xy 205.74 190.5) (xy 205.74 195.58)) (stroke (width 0) (type default)))
 (wire (pts (xy 208.28 190.5) (xy 208.28 195.58)) (stroke (width 0) (type default)))
 (wire (pts (xy 210.82 190.5) (xy 210.82 195.58)) (stroke (width 0) (type default)))
 (wire (pts (xy 213.36 190.5) (xy 213.36 195.58)) (stroke (width 0) (type default)))
 (wire (pts (xy 215.9 190.5) (xy 215.9 195.58)) (stroke (width 0) (type default)))
 (wire (pts (xy 218.44 190.5) (xy 218.44 195.58)) (stroke (width 0) (type default)))
 (wire (pts (xy 220.98 190.5) (xy 220.98 195.58)) (stroke (width 0) (type default)))
 (wire (pts (xy 223.52 190.5) (xy 223.52 195.58)) (stroke (width 0) (type default)))
 (wire (pts (xy 226.06 190.5) (xy 226.06 195.58)) (stroke (width 0) (type default)))
 (wire (pts (xy 228.6 190.5) (xy 228.6 195.58)) (stroke (width 0) (type default)))
 (wire (pts (xy 175.26 195.58) (xy 177.8 195.58)) (stroke (width 0) (type default)))
 (wire (pts (xy 177.8 195.58) (xy 180.34 195.58)) (stroke (width 0) (type default)))
 (wire (pts (xy 180.34 195.58) (xy 182.88 195.58)) (stroke (width 0) (type default)))
 (wire (pts (xy 182.88 195.58) (xy 185.42 195.58)) (stroke (width 0) (type default)))
 (wire (pts (xy 185.42 195.58) (xy 187.96 195.58)) (stroke (width 0) (type default)))
 (wire (pts (xy 187.96 195.58) (xy 190.5 195.58)) (stroke (width 0) (type default)))
 (wire (pts (xy 190.5 195.58) (xy 193.04 195.58)) (stroke (width 0) (type default)))
 (wire (pts (xy 193.04 195.58) (xy 195.58 195.58)) (stroke (width 0) (type default)))
 (wire (pts (xy 195.58 195.58) (xy 198.12 195.58)) (stroke (width 0) (type default)))
 (wire (pts (xy 198.12 195.58) (xy 200.66 195.58)) (stroke (width 0) (type default)))
 (wire (pts (xy 200.66 195.58) (xy 203.2 195.58)) (stroke (width 0) (type default)))
 (wire (pts (xy 203.2 195.58) (xy 205.74 195.58)) (stroke (width 0) (type default)))
 (wire (pts (xy 205.74 195.58) (xy 208.28 195.58)) (stroke (width 0) (type default)))
 (wire (pts (xy 208.28 195.58) (xy 210.82 195.58)) (stroke (width 0) (type default)))
 (wire (pts (xy 210.82 195.58) (xy 213.36 195.58)) (stroke (width 0) (type default)))
 (wire (pts (xy 213.36 195.58) (xy 215.9 195.58)) (stroke (width 0) (type default)))
 (wire (pts (xy 215.9 195.58) (xy 218.44 195.58)) (stroke (width 0) (type default)))
 (wire (pts (xy 218.44 195.58) (xy 220.98 195.58)) (stroke (width 0) (type default)))
 (wire (pts (xy 220.98 195.58) (xy 223.52 195.58)) (stroke (width 0) (type default)))
 (wire (pts (xy 223.52 195.58) (xy 226.06 195.58)) (stroke (width 0) (type default)))
 (wire (pts (xy 226.06 195.58) (xy 228.6 195.58)) (stroke (width 0) (type default)))
 (wire (pts (xy 116.84 208.28) (xy 116.84 210.82)) (stroke (width 0) (type default)))
 (wire (pts (xy 294.64 200.66) (xy 294.64 203.2)) (stroke (width 0) (type default)))
 (wire (pts (xy 210.82 36.83) (xy 210.82 39.37)) (stroke (width 0) (type default)))
 (wire (pts (xy 134.62 222.25) (xy 134.62 224.79)) (stroke (width 0) (type default)))
 (junction (at 137.16 27.94)
  (diameter 0) (color 0 0 0 0))
 (junction (at 203.2 27.94)
  (diameter 0) (color 0 0 0 0))
 (junction (at 210.82 27.94)
  (diameter 0) (color 0 0 0 0))
 (junction (at 309.88 27.94)
  (diameter 0) (color 0 0 0 0))
 (junction (at 147.32 223.52)
  (diameter 0) (color 0 0 0 0))
 (junction (at 160.02 223.52)
  (diameter 0) (color 0 0 0 0))
 (junction (at 254 223.52)
  (diameter 0) (color 0 0 0 0))
 (junction (at 142.24 88.9)
  (diameter 0) (color 0 0 0 0))
 (junction (at 147.32 208.28)
  (diameter 0) (color 0 0 0 0))
 (junction (at 134.62 208.28)
  (diameter 0) (color 0 0 0 0))
 (junction (at 132.08 208.28)
  (diameter 0) (color 0 0 0 0))
 (junction (at 266.7 200.66)
  (diameter 0) (color 0 0 0 0))
 (junction (at 279.4 200.66)
  (diameter 0) (color 0 0 0 0))
 (junction (at 177.8 195.58)
  (diameter 0) (color 0 0 0 0))
 (junction (at 180.34 195.58)
  (diameter 0) (color 0 0 0 0))
 (junction (at 182.88 195.58)
  (diameter 0) (color 0 0 0 0))
 (junction (at 185.42 195.58)
  (diameter 0) (color 0 0 0 0))
 (junction (at 187.96 195.58)
  (diameter 0) (color 0 0 0 0))
 (junction (at 190.5 195.58)
  (diameter 0) (color 0 0 0 0))
 (junction (at 193.04 195.58)
  (diameter 0) (color 0 0 0 0))
 (junction (at 195.58 195.58)
  (diameter 0) (color 0 0 0 0))
 (junction (at 198.12 195.58)
  (diameter 0) (color 0 0 0 0))
 (junction (at 200.66 195.58)
  (diameter 0) (color 0 0 0 0))
 (junction (at 203.2 195.58)
  (diameter 0) (color 0 0 0 0))
 (junction (at 205.74 195.58)
  (diameter 0) (color 0 0 0 0))
 (junction (at 208.28 195.58)
  (diameter 0) (color 0 0 0 0))
 (junction (at 210.82 195.58)
  (diameter 0) (color 0 0 0 0))
 (junction (at 213.36 195.58)
  (diameter 0) (color 0 0 0 0))
 (junction (at 215.9 195.58)
  (diameter 0) (color 0 0 0 0))
 (junction (at 218.44 195.58)
  (diameter 0) (color 0 0 0 0))
 (junction (at 220.98 195.58)
  (diameter 0) (color 0 0 0 0))
 (junction (at 223.52 195.58)
  (diameter 0) (color 0 0 0 0))
 (junction (at 226.06 195.58)
  (diameter 0) (color 0 0 0 0))
 (label "LED_B" (at 241.3 114.3 0) (effects (font (size .85 .85)) (justify left bottom)))
 (label "LED_B_K" (at 284.48 139.7 0) (effects (font (size .85 .85)) (justify left bottom)))
 (label "LED_G" (at 241.3 101.6 0) (effects (font (size .85 .85)) (justify left bottom)))
 (label "LED_G_K" (at 273.05 101.6 0) (effects (font (size .85 .85)) (justify left bottom)))
 (label "LED_R" (at 241.3 88.9 0) (effects (font (size .85 .85)) (justify left bottom)))
 (label "LED_R_K" (at 262.89 88.9 0) (effects (font (size .85 .85)) (justify left bottom)))
 (label "MCU_EN" (at 132.08 208.28 0) (effects (font (size .85 .85)) (justify left bottom)))
 (label "SCL_HOST" (at 241.3 63.5 0) (effects (font (size .85 .85)) (justify left bottom)))
 (label "SDA_HOST" (at 241.3 76.2 0) (effects (font (size .85 .85)) (justify left bottom)))
 (label "STRAP2" (at 160.02 124.46 0) (effects (font (size .85 .85)) (justify left bottom)))
 (label "STRAP8" (at 241.3 127 0) (effects (font (size .85 .85)) (justify left bottom)))
 (label "USB_DM_MCU" (at 125.73 63.5 0) (effects (font (size .85 .85)) (justify left bottom)))
 (label "USB_DP_MCU" (at 125.73 76.2 0) (effects (font (size .85 .85)) (justify left bottom)))
 (wire (pts (xy 127 152.4) (xy 127 195.58)) (stroke (width 0) (type default)))
 (junction (at 127 152.4)
  (diameter 0) (color 0 0 0 0))
 (text "COMPUTE | ESP32-C3, user interface and external IMU carrier link" (at 17.78 15.24 0) (effects (font (size 1.65 1.65)) (justify left)))
 (text "PGOOD_N low = valid USB. Detach on loss. ADC screens LDO headroom; NOT a fuel gauge." (at 17.78 274.32 0) (effects (font (size 0.9 0.9)) (justify left)))
 (text "Integrated IMU on SAME main PCB.\nSee dedicated wired IMU page.\nNo J4/J5 or PH4 harness." (at 269.24 20.32 0) (effects (font (size 0.9 0.9)) (justify left)))
 (wire (pts (xy 88.9 63.5) (xy 40.64 63.5)) (stroke (width 0) (type default)))
 (hierarchical_label "USB_DM"
  (shape bidirectional) (at 40.64 63.5 180) (effects (font (size 1.27 1.27)) (justify right)))
 (wire (pts (xy 88.9 76.2) (xy 40.64 76.2)) (stroke (width 0) (type default)))
 (hierarchical_label "USB_DP"
  (shape bidirectional) (at 40.64 76.2 180) (effects (font (size 1.27 1.27)) (justify right)))
 (wire (pts (xy 127 152.4) (xy 40.64 152.4)) (stroke (width 0) (type default)))
 (hierarchical_label "3V3_MAIN"
  (shape input) (at 40.64 152.4 180) (effects (font (size 1.27 1.27)) (justify right)))
 (wire (pts (xy 130.81 193.04) (xy 40.64 193.04)) (stroke (width 0) (type default)))
 (hierarchical_label "USB_POWER_N"
  (shape input) (at 40.64 193.04 180) (effects (font (size 1.27 1.27)) (justify right)))
 (wire (pts (xy 109.22 243.84) (xy 40.64 243.84)) (stroke (width 0) (type default)))
 (hierarchical_label "BAT_ADC"
  (shape input) (at 40.64 243.84 180) (effects (font (size 1.27 1.27)) (justify right)))
 (wire (pts (xy 175.26 195.58) (xy 170.18 195.58)) (stroke (width 0) (type default)))
 (hierarchical_label "GND"
  (shape passive) (at 170.18 195.58 180) (effects (font (size 1.27 1.27)) (justify right)))
 (text "Integrated IMU on SAME main PCB.\nSee dedicated wired IMU page.\nNo J4/J5 or PH4 harness." (at 17.78 281.94 0) (effects (font (size 1.02 1.02)) (justify left)))
 (hierarchical_label "SCL_HOST"
  (shape bidirectional) (at 317.5 63.5 0) (effects (font (size 1.27 1.27)) (justify left bottom)))
 (hierarchical_label "SDA_HOST"
  (shape bidirectional) (at 317.5 76.2 0) (effects (font (size 1.27 1.27)) (justify left bottom)))
 (no_connect (at 241.3 152.4))
 (no_connect (at 241.3 165.1)))
